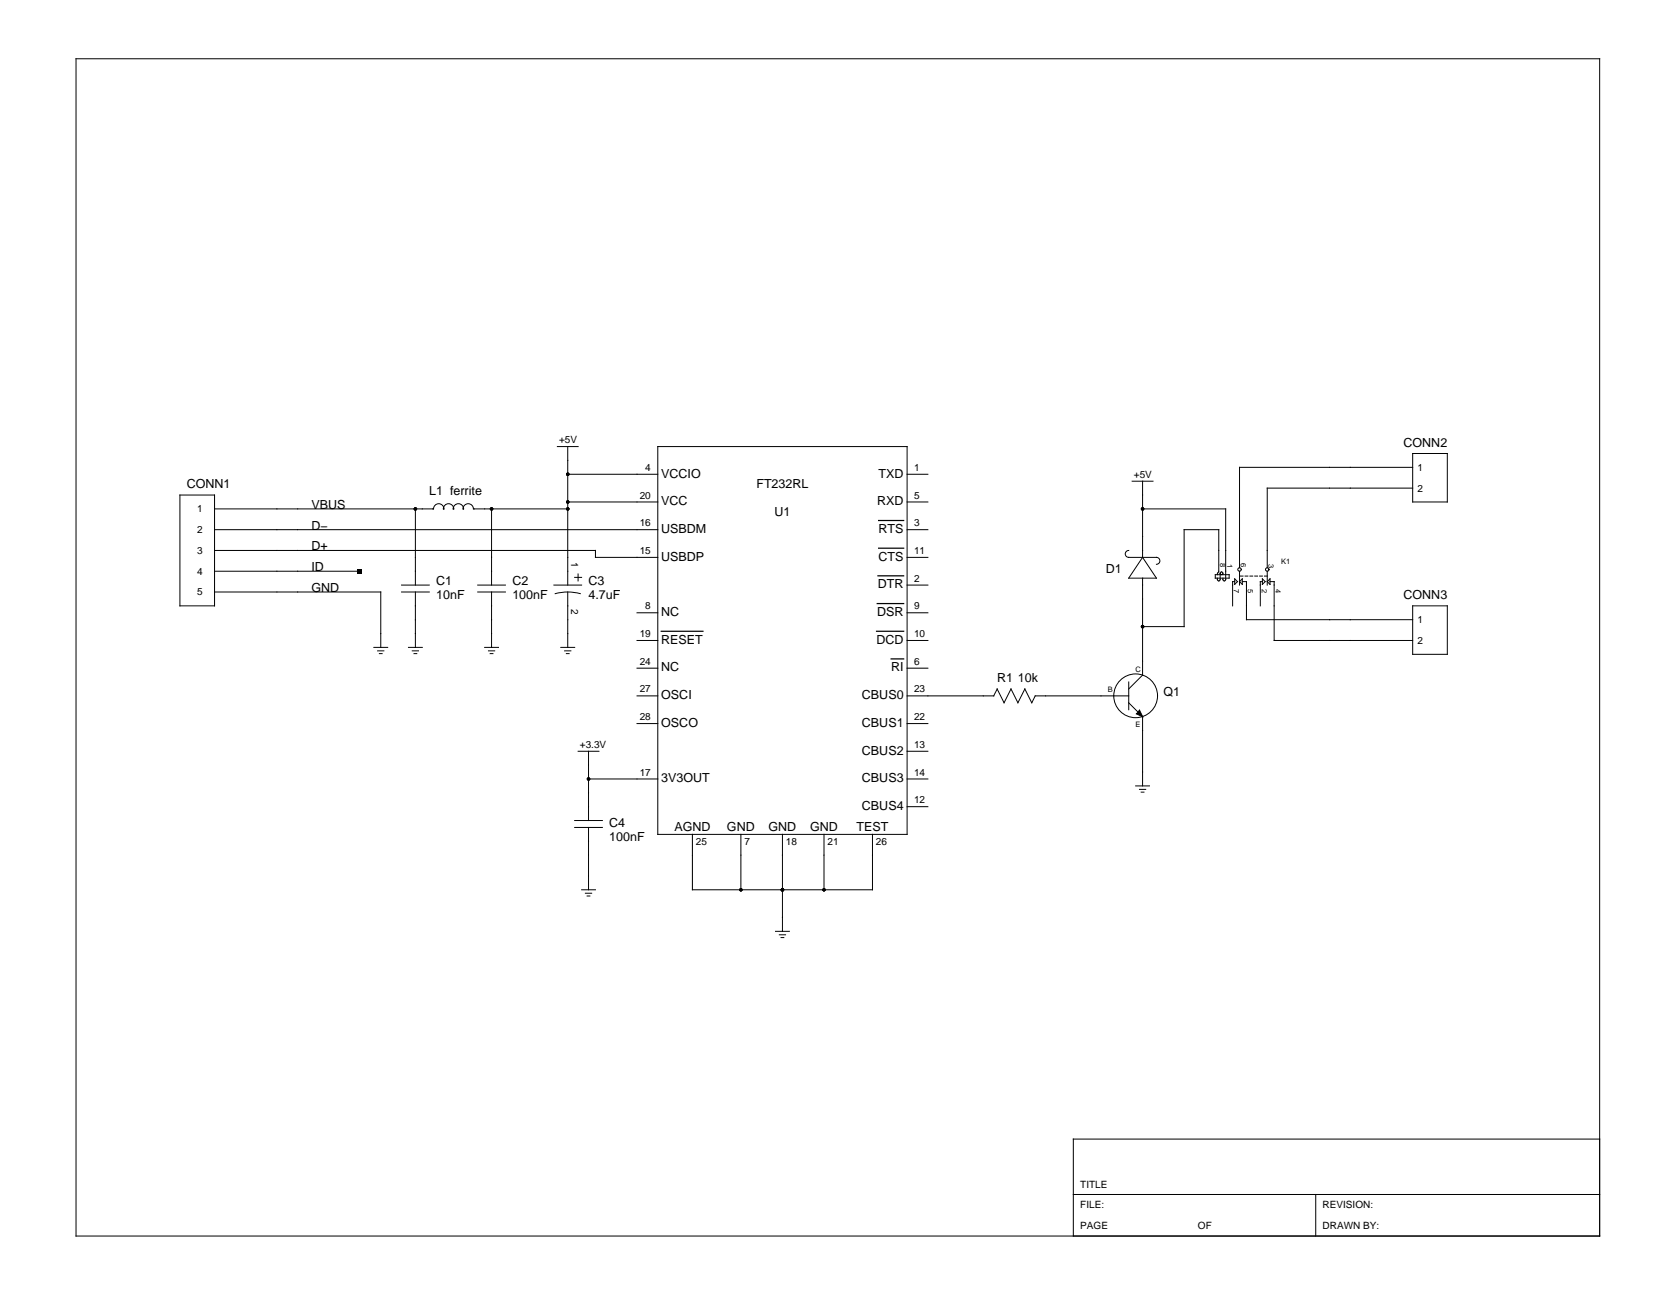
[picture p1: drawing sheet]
<svg xmlns="http://www.w3.org/2000/svg" width="279mm" height="216mm" viewBox="0 0 279 216" stroke-linecap="round" stroke-linejoin="round" font-family="sans-serif">
<g fill="none" stroke="#000" stroke-width=".17">
<path d="M12.7 9.8h254v196.3h-254zM92.9 74.5h3.5M94.6 79.1h15.1M94.6 74.5v23M109.7 74.5h41.5v64.6h-41.5zM151.2 79.1h3.5M235.5 75.6h5.8v8.1h-5.8zM235.5 77.9h-28.9v16.8M30 82.5h5.8v18.5h-5.8zM35.8 84.8h36.5a.84 .84 0 0 1 .8-.8 .84 .84 0 0 1 .9 .9 .82 .82 0 0 1 .8-.9 .82 .82 0 0 1 .8 .9 .82 .82 0 0 1 .8-.9 .82 .82 0 0 1 .8 .9 .84 .84 0 0 1 .9-.9 .84 .84 0 0 1 .8 .8h15.7M35.8 88.3h73.9M35.8 95.2h24.2"/>
<path d="M35.8 91.8h63.5v1.1h10.4M35.8 98.7h27.7v9.2M66.9 98.7h4.7M66.9 97.5h4.7M69.2 84.8v12.7M69.2 98.7v9.2M79.6 98.7h4.7M79.6 97.5h4.7M81.9 84.8v12.7M81.9 98.7v9.2M92.3 97.5h4.7M92.6 99a8.1 8.1 0 0 1 4.1 0"/>
<path d="M94.6 83.7h15.1M94.6 98.7v9.2M95.8 96.3h1.2M96.4 95.7v1.2M151.2 88.3h3.5M151.2 97.5h3.5M151.2 83.7h3.5M151.2 92.9h3.5M188.2 91.8a.58 .58 0 0 0-.6 .5 .58 .58 0 0 0 .6 .6h4.6a.58 .58 0 0 1 .6 .6 .58 .58 0 0 1-.6 .6M188.7 80.2h3.5M190.5 84.8h13.8v12h-.4v-.4M190.5 80.2v12.7"/>
<path d="M190.5 96.4v16.2l-2.3 2.3M190.5 92.9l2.3 3.5h-4.6zM202.6 95.8h2.3v.6h-2.3zM203 95.4l.2-.2v-6.9h-5.8v16.2h-6.9M203.1 95.5l-.2 .3M203.4 95.6l-.1 1.2h-.3l-.1-.4M203.9 95.6v.2M205.8 97h-.3v4M205.8 96.5l.5 .5-.5 .4zM206.6 95.2v2.3M206.8 96h.4M207.1 97h.7v6.3h27.7"/>
<path d="M207.1 96.5v.9l-.5-.4zM207.6 96h.4M208.4 96h.4M209.2 96h.4M210 96h.4M210.4 97h-.3v4M210.4 96.5l.5 .5-.5 .4zM210.8 96h.5M211.3 95.2v2.3M211.7 97h.7v9.8h23.1M211.7 96.5v.9l-.4-.4zM235.5 81.4h-24.2v13.3"/>
<path d="M62.3 107.9h2.3M63 108.5h1M63.2 109h.5M68.1 107.9h2.3M68.7 108.5h1.1M69 109h.5M80.8 107.9h2.3M81.4 108.5h1.1M81.7 109h.5M93.5 107.9h2.3M94.1 108.5h1.1M94.4 109h.5"/>
<path d="M106.2 111.4h3.5M106.2 102.2h3.5M106.2 106.8h3.5M106.2 116h3.5M151.2 111.4h3.5M151.2 102.2h3.5M151.2 106.8h3.5M151.2 116h14.5l.5-1.1 1.2 2.3 1.1-2.3 1.2 2.3 1.1-2.3 1.2 2.3 .6-1.2h15.6M188.2 117.2l2.3 2.3v11.5M188.2 113.7v4.6M190 118.4l.5 1.1-1.1-.5zM235.5 101h5.8v8.1h-5.8z"/>
<path d="M95.8 136.8h4.6M95.8 138h4.6M96.4 125.3h3.4M98.1 129.9h11.6M98.1 125.3v11.5M98.1 138v10.3M106.2 120.6h3.5M115.4 139.1v9.2h30v-9.2M123.5 139.1v9.2M130.4 139.1v16.2M137.4 139.1v9.2M151.2 134.5h3.5"/>
<path d="M151.2 125.3h3.5M151.2 129.9h3.5M151.2 120.6h3.5M189.3 131h2.3M190 131.6h1M190.2 132.1h.5M97 148.3h2.3M97.6 148.9h1M97.9 149.4h.4M129.3 155.3h2.3M129.9 155.8h1.1M130.2 156.3h.5"/>
<path d="M178.9 199.1h87.8M219.3 199.1v7M266.7 189.9h-87.8v16.2"/>
<circle cx="203.6" cy="95.6" r=".23"/>
<circle cx="206.6" cy="94.9" r=".29"/>
<circle cx="211.3" cy="94.9" r=".29"/>
<circle cx="189.3" cy="116" r="3.6"/>
</g>
<path d="M146.4 96h4.2M146.5 86.8h4.1M146.5 91.4h4.1M110.2 105.2h7M146.1 105.2h4.5M146.2 100.6h4.4M148.6 109.9h2" fill="none" stroke="#000" stroke-width=".21"/>
<g fill="#000">
<path d="M59.7 94.9h.7v.7h-.7zM190 118.4l.5 1.1-1.1-.5z"/>
<circle cx="94.6" cy="79.1" r=".29"/>
<circle cx="69.2" cy="84.8" r=".29"/>
<circle cx="81.9" cy="84.8" r=".29"/>
<circle cx="94.6" cy="84.8" r=".29"/>
<circle cx="94.6" cy="83.7" r=".29"/>
<circle cx="190.5" cy="84.8" r=".29"/>
<circle cx="190.5" cy="104.5" r=".29"/>
<circle cx="98.1" cy="129.9" r=".29"/>
<circle cx="123.5" cy="148.3" r=".29"/>
<circle cx="130.4" cy="148.3" r=".29"/>
<circle cx="137.4" cy="148.3" r=".29"/>
</g>
<g font-size="2.1">
<text x="234" y="74.5">CONN2</text>
<text x="31.1" y="81.4">CONN1</text>
<text x="71.6" y="82.5">L1 ferrite</text>
<text x="110.2" y="79.6">VCCIO</text>
<text x="126.1" y="81.4">FT232RL</text>
<text x="146.5" y="79.6">TXD</text>
<text x="51.9" y="84.8">VBUS</text>
<text x="51.9" y="88.3">D−</text>
<text x="110.2" y="88.9">USBDM</text>
<text x="110.2" y="84.2">VCC</text>
<text x="129.1" y="86">U1</text>
<text x="146.2" y="84.2">RXD</text>
<text x="146.5" y="88.9">RTS</text>
<text x="51.9" y="91.8">D+</text>
<text x="51.9" y="95.2">ID</text>
<text x="110.2" y="93.5">USBDP</text>
<text x="146.5" y="93.5">CTS</text>
<text x="184.3" y="95.6">D1</text>
<text x="51.9" y="98.7">GND</text>
<text x="72.7" y="97.5">C1</text>
<text x="72.7" y="99.9">10nF</text>
<text x="85.4" y="97.5">C2</text>
<text x="85.4" y="99.9">100nF</text>
<text x="98.1" y="97.5">C3</text>
<text x="98.1" y="99.9">4.7uF</text>
<text x="146.4" y="98.1">DTR</text>
<text x="234" y="99.9">CONN3</text>
<text x="110.2" y="102.7">NC</text>
<text x="110.2" y="107.3">RESET</text>
<text x="146.1" y="107.3">DCD</text>
<text x="146.2" y="102.7">DSR</text>
<text x="110.2" y="111.9">NC</text>
<text x="148.6" y="111.9">RI</text>
<text x="166.2" y="113.7">R1 10k</text>
<text x="110.2" y="116.6">OSCI</text>
<text x="143.7" y="116.6">CBUS0</text>
<text x="193.9" y="116">Q1</text>
<text x="110.2" y="121.2">OSCO</text>
<text x="143.7" y="125.8">CBUS2</text>
<text x="143.7" y="121.2">CBUS1</text>
<text x="110.2" y="130.4">3V3OUT</text>
<text x="143.7" y="130.4">CBUS3</text>
<text x="101.6" y="138">C4</text>
<text x="143.7" y="135">CBUS4</text>
<text x="101.6" y="140.3">100nF</text>
<text x="112.4" y="138.5">AGND</text>
<text x="121.2" y="138.5">GND</text>
<text x="128.1" y="138.5">GND</text>
<text x="135" y="138.5">GND</text>
<text x="142.8" y="138.5">TEST</text>
</g>
<g font-size="1.7">
<text x="93.2" y="73.9">+5V</text>
<text x="106.6" y="83.1">20</text>
<text x="107.6" y="78.5">4</text>
<text x="152.4" y="83.1">5</text>
<text x="152.4" y="78.5">1</text>
<text x="189" y="79.6">+5V</text>
<text x="236.3" y="82">2</text>
<text x="236.3" y="78.5">1</text>
<text x="32.9" y="88.9">2</text>
<text x="32.9" y="85.4">1</text>
<text x="106.6" y="87.7">16</text>
<text x="152.4" y="87.7">3</text>
<text x="32.9" y="95.8">4</text>
<text x="32.9" y="92.3">3</text>
<text x="95.2" y="93.7" transform="rotate(90 95.2 93.7)">1</text>
<text x="106.6" y="92.3">15</text>
<text x="152.4" y="92.3">11</text>
<text x="32.9" y="99.3">5</text>
<text x="95.2" y="101.6" transform="rotate(90 95.2 101.6)">2</text>
<text x="107.6" y="101.6">8</text>
<text x="152.4" y="101.6">9</text>
<text x="152.4" y="97">2</text>
<text x="106.6" y="106.2">19</text>
<text x="152.4" y="106.2">10</text>
<text x="236.3" y="107.4">2</text>
<text x="236.3" y="103.9">1</text>
<text x="106.6" y="110.8">24</text>
<text x="152.4" y="110.8">6</text>
<text x="106.6" y="115.4">27</text>
<text x="152.4" y="115.4">23</text>
<text x="96.7" y="124.7">+3.3V</text>
<text x="106.6" y="120.1">28</text>
<text x="152.4" y="124.7">13</text>
<text x="152.4" y="120.1">22</text>
<text x="106.6" y="129.3">17</text>
<text x="152.4" y="129.3">14</text>
<text x="152.4" y="133.9">12</text>
<text x="116" y="140.9">25</text>
<text x="124.1" y="140.9">7</text>
<text x="131" y="140.9">18</text>
<text x="137.9" y="140.9">21</text>
<text x="146" y="140.9">26</text>
<text x="180.1" y="198">TITLE</text>
<text x="180.1" y="201.5">FILE:</text>
<text x="220.5" y="201.5">REVISION:</text>
<text x="180.1" y="204.9">PAGE</text>
<text x="199.7" y="204.9">OF</text>
<text x="220.5" y="204.9">DRAWN BY:</text>
</g>
<g font-size="1.3">
<text x="203.4" y="93.9" transform="rotate(90 203.4 93.9)">8</text>
<text x="204.6" y="94.1" transform="rotate(90 204.6 94.1)">1</text>
<text x="206.9" y="93.8" transform="rotate(90 206.9 93.8)">6</text>
<text x="211.5" y="94" transform="rotate(90 211.5 94)">3</text>
<text x="213.6" y="94.1">K1</text>
<text x="205.7" y="98.1" transform="rotate(90 205.7 98.1)">7</text>
<text x="208" y="98.1" transform="rotate(90 208 98.1)">5</text>
<text x="210.3" y="98.1" transform="rotate(90 210.3 98.1)">2</text>
<text x="212.6" y="98.1" transform="rotate(90 212.6 98.1)">4</text>
<text x="189.3" y="112">C</text>
<text x="184.7" y="115.4">B</text>
<text x="189.3" y="121.2">E</text>
</g>
</svg>
